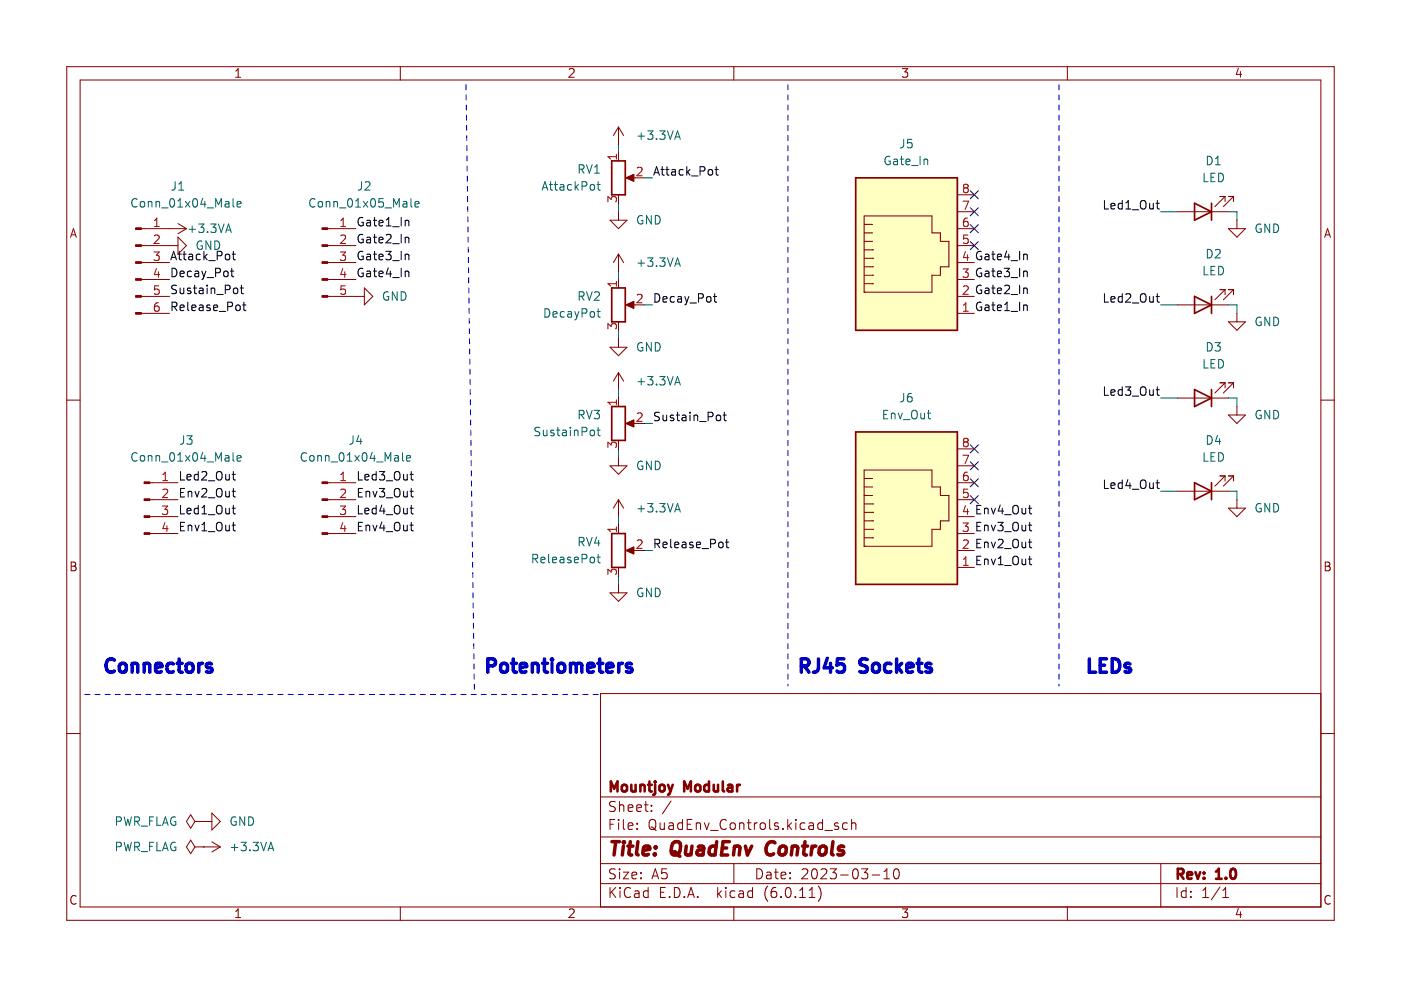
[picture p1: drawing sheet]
(kicad_sch (version 20211123) (generator eeschema)

 (paper "A5")

 (title_block
  (title "QuadEnv Controls")
  (date "2023-03-10")
  (rev "1.0")
  (company "Mountjoy Modular"))

 (lib_symbols
  (symbol "Connector:Conn_01x04_Male" (pin_names (offset 1.016) hide) (in_bom yes) (on_board yes)
   (property "Reference" "J" (id 0) (at 0 5.08 0) (effects (font (size 1.27 1.27))))
   (property "Value" "Conn_01x04_Male" (id 1) (at 0 -7.62 0) (effects (font (size 1.27 1.27))))
   (property "Footprint" "" (id 2) (at 0 0 0) (effects (font (size 1.27 1.27)) hide))
   (property "Datasheet" "~" (id 3) (at 0 0 0) (effects (font (size 1.27 1.27)) hide))
   (symbol "Conn_01x04_Male_1_1"
    (polyline (pts (xy 1.27 -5.08) (xy 0.8636 -5.08)) (stroke (width 0.1524) (type default) (color 0 0 0 0)) (fill (type none)))
    (polyline (pts (xy 1.27 -2.54) (xy 0.8636 -2.54)) (stroke (width 0.1524) (type default) (color 0 0 0 0)) (fill (type none)))
    (polyline (pts (xy 1.27 0) (xy 0.8636 0)) (stroke (width 0.1524) (type default) (color 0 0 0 0)) (fill (type none)))
    (polyline (pts (xy 1.27 2.54) (xy 0.8636 2.54)) (stroke (width 0.1524) (type default) (color 0 0 0 0)) (fill (type none)))
    (rectangle (start 0.8636 -4.953) (end 0 -5.207) (stroke (width 0.1524) (type default) (color 0 0 0 0)) (fill (type outline)))
    (rectangle (start 0.8636 -2.413) (end 0 -2.667) (stroke (width 0.1524) (type default) (color 0 0 0 0)) (fill (type outline)))
    (rectangle (start 0.8636 0.127) (end 0 -0.127) (stroke (width 0.1524) (type default) (color 0 0 0 0)) (fill (type outline)))
    (rectangle (start 0.8636 2.667) (end 0 2.413) (stroke (width 0.1524) (type default) (color 0 0 0 0)) (fill (type outline)))
    (pin passive line (at 5.08 2.54 180) (length 3.81) (name "Pin_1" (effects (font (size 1.27 1.27)))) (number "1" (effects (font (size 1.27 1.27)))))
    (pin passive line (at 5.08 0 180) (length 3.81) (name "Pin_2" (effects (font (size 1.27 1.27)))) (number "2" (effects (font (size 1.27 1.27)))))
    (pin passive line (at 5.08 -2.54 180) (length 3.81) (name "Pin_3" (effects (font (size 1.27 1.27)))) (number "3" (effects (font (size 1.27 1.27)))))
    (pin passive line (at 5.08 -5.08 180) (length 3.81) (name "Pin_4" (effects (font (size 1.27 1.27)))) (number "4" (effects (font (size 1.27 1.27)))))))
  (symbol "Connector:Conn_01x05_Male" (pin_names (offset 1.016) hide) (in_bom yes) (on_board yes)
   (property "Reference" "J" (id 0) (at 0 7.62 0) (effects (font (size 1.27 1.27))))
   (property "Value" "Conn_01x05_Male" (id 1) (at 0 -7.62 0) (effects (font (size 1.27 1.27))))
   (property "Footprint" "" (id 2) (at 0 0 0) (effects (font (size 1.27 1.27)) hide))
   (property "Datasheet" "~" (id 3) (at 0 0 0) (effects (font (size 1.27 1.27)) hide))
   (symbol "Conn_01x05_Male_1_1"
    (polyline (pts (xy 1.27 -5.08) (xy 0.8636 -5.08)) (stroke (width 0.1524) (type default) (color 0 0 0 0)) (fill (type none)))
    (polyline (pts (xy 1.27 -2.54) (xy 0.8636 -2.54)) (stroke (width 0.1524) (type default) (color 0 0 0 0)) (fill (type none)))
    (polyline (pts (xy 1.27 0) (xy 0.8636 0)) (stroke (width 0.1524) (type default) (color 0 0 0 0)) (fill (type none)))
    (polyline (pts (xy 1.27 2.54) (xy 0.8636 2.54)) (stroke (width 0.1524) (type default) (color 0 0 0 0)) (fill (type none)))
    (polyline (pts (xy 1.27 5.08) (xy 0.8636 5.08)) (stroke (width 0.1524) (type default) (color 0 0 0 0)) (fill (type none)))
    (rectangle (start 0.8636 -4.953) (end 0 -5.207) (stroke (width 0.1524) (type default) (color 0 0 0 0)) (fill (type outline)))
    (rectangle (start 0.8636 -2.413) (end 0 -2.667) (stroke (width 0.1524) (type default) (color 0 0 0 0)) (fill (type outline)))
    (rectangle (start 0.8636 0.127) (end 0 -0.127) (stroke (width 0.1524) (type default) (color 0 0 0 0)) (fill (type outline)))
    (rectangle (start 0.8636 2.667) (end 0 2.413) (stroke (width 0.1524) (type default) (color 0 0 0 0)) (fill (type outline)))
    (rectangle (start 0.8636 5.207) (end 0 4.953) (stroke (width 0.1524) (type default) (color 0 0 0 0)) (fill (type outline)))
    (pin passive line (at 5.08 5.08 180) (length 3.81) (name "Pin_1" (effects (font (size 1.27 1.27)))) (number "1" (effects (font (size 1.27 1.27)))))
    (pin passive line (at 5.08 2.54 180) (length 3.81) (name "Pin_2" (effects (font (size 1.27 1.27)))) (number "2" (effects (font (size 1.27 1.27)))))
    (pin passive line (at 5.08 0 180) (length 3.81) (name "Pin_3" (effects (font (size 1.27 1.27)))) (number "3" (effects (font (size 1.27 1.27)))))
    (pin passive line (at 5.08 -2.54 180) (length 3.81) (name "Pin_4" (effects (font (size 1.27 1.27)))) (number "4" (effects (font (size 1.27 1.27)))))
    (pin passive line (at 5.08 -5.08 180) (length 3.81) (name "Pin_5" (effects (font (size 1.27 1.27)))) (number "5" (effects (font (size 1.27 1.27)))))))
  (symbol "Connector:Conn_01x06_Male" (pin_names (offset 1.016) hide) (in_bom yes) (on_board yes)
   (property "Reference" "J" (id 0) (at 0 7.62 0) (effects (font (size 1.27 1.27))))
   (property "Value" "Conn_01x06_Male" (id 1) (at 0 -10.16 0) (effects (font (size 1.27 1.27))))
   (property "Footprint" "" (id 2) (at 0 0 0) (effects (font (size 1.27 1.27)) hide))
   (property "Datasheet" "~" (id 3) (at 0 0 0) (effects (font (size 1.27 1.27)) hide))
   (symbol "Conn_01x06_Male_1_1"
    (polyline (pts (xy 1.27 -7.62) (xy 0.8636 -7.62)) (stroke (width 0.1524) (type default) (color 0 0 0 0)) (fill (type none)))
    (polyline (pts (xy 1.27 -5.08) (xy 0.8636 -5.08)) (stroke (width 0.1524) (type default) (color 0 0 0 0)) (fill (type none)))
    (polyline (pts (xy 1.27 -2.54) (xy 0.8636 -2.54)) (stroke (width 0.1524) (type default) (color 0 0 0 0)) (fill (type none)))
    (polyline (pts (xy 1.27 0) (xy 0.8636 0)) (stroke (width 0.1524) (type default) (color 0 0 0 0)) (fill (type none)))
    (polyline (pts (xy 1.27 2.54) (xy 0.8636 2.54)) (stroke (width 0.1524) (type default) (color 0 0 0 0)) (fill (type none)))
    (polyline (pts (xy 1.27 5.08) (xy 0.8636 5.08)) (stroke (width 0.1524) (type default) (color 0 0 0 0)) (fill (type none)))
    (rectangle (start 0.8636 -7.493) (end 0 -7.747) (stroke (width 0.1524) (type default) (color 0 0 0 0)) (fill (type outline)))
    (rectangle (start 0.8636 -4.953) (end 0 -5.207) (stroke (width 0.1524) (type default) (color 0 0 0 0)) (fill (type outline)))
    (rectangle (start 0.8636 -2.413) (end 0 -2.667) (stroke (width 0.1524) (type default) (color 0 0 0 0)) (fill (type outline)))
    (rectangle (start 0.8636 0.127) (end 0 -0.127) (stroke (width 0.1524) (type default) (color 0 0 0 0)) (fill (type outline)))
    (rectangle (start 0.8636 2.667) (end 0 2.413) (stroke (width 0.1524) (type default) (color 0 0 0 0)) (fill (type outline)))
    (rectangle (start 0.8636 5.207) (end 0 4.953) (stroke (width 0.1524) (type default) (color 0 0 0 0)) (fill (type outline)))
    (pin passive line (at 5.08 5.08 180) (length 3.81) (name "Pin_1" (effects (font (size 1.27 1.27)))) (number "1" (effects (font (size 1.27 1.27)))))
    (pin passive line (at 5.08 2.54 180) (length 3.81) (name "Pin_2" (effects (font (size 1.27 1.27)))) (number "2" (effects (font (size 1.27 1.27)))))
    (pin passive line (at 5.08 0 180) (length 3.81) (name "Pin_3" (effects (font (size 1.27 1.27)))) (number "3" (effects (font (size 1.27 1.27)))))
    (pin passive line (at 5.08 -2.54 180) (length 3.81) (name "Pin_4" (effects (font (size 1.27 1.27)))) (number "4" (effects (font (size 1.27 1.27)))))
    (pin passive line (at 5.08 -5.08 180) (length 3.81) (name "Pin_5" (effects (font (size 1.27 1.27)))) (number "5" (effects (font (size 1.27 1.27)))))
    (pin passive line (at 5.08 -7.62 180) (length 3.81) (name "Pin_6" (effects (font (size 1.27 1.27)))) (number "6" (effects (font (size 1.27 1.27)))))))
  (symbol "Connector:RJ45" (pin_names (offset 1.016)) (in_bom yes) (on_board yes)
   (property "Reference" "J" (id 0) (at -5.08 13.97 0) (effects (font (size 1.27 1.27)) (justify right)))
   (property "Value" "RJ45" (id 1) (at 2.54 13.97 0) (effects (font (size 1.27 1.27)) (justify left)))
   (property "Footprint" "" (id 2) (at 0 0.635 90) (effects (font (size 1.27 1.27)) hide))
   (property "Datasheet" "~" (id 3) (at 0 0.635 90) (effects (font (size 1.27 1.27)) hide))
   (symbol "RJ45_0_1"
    (polyline (pts (xy -5.08 4.445) (xy -6.35 4.445)) (stroke (width 0) (type default) (color 0 0 0 0)) (fill (type none)))
    (polyline (pts (xy -5.08 5.715) (xy -6.35 5.715)) (stroke (width 0) (type default) (color 0 0 0 0)) (fill (type none)))
    (polyline (pts (xy -6.35 -3.175) (xy -5.08 -3.175) (xy -5.08 -3.175)) (stroke (width 0) (type default) (color 0 0 0 0)) (fill (type none)))
    (polyline (pts (xy -6.35 -1.905) (xy -5.08 -1.905) (xy -5.08 -1.905)) (stroke (width 0) (type default) (color 0 0 0 0)) (fill (type none)))
    (polyline (pts (xy -6.35 -0.635) (xy -5.08 -0.635) (xy -5.08 -0.635)) (stroke (width 0) (type default) (color 0 0 0 0)) (fill (type none)))
    (polyline (pts (xy -6.35 0.635) (xy -5.08 0.635) (xy -5.08 0.635)) (stroke (width 0) (type default) (color 0 0 0 0)) (fill (type none)))
    (polyline (pts (xy -6.35 1.905) (xy -5.08 1.905) (xy -5.08 1.905)) (stroke (width 0) (type default) (color 0 0 0 0)) (fill (type none)))
    (polyline (pts (xy -5.08 3.175) (xy -6.35 3.175) (xy -6.35 3.175)) (stroke (width 0) (type default) (color 0 0 0 0)) (fill (type none)))
    (polyline (pts (xy -6.35 -4.445) (xy -6.35 6.985) (xy 3.81 6.985) (xy 3.81 4.445) (xy 5.08 4.445) (xy 5.08 3.175) (xy 6.35 3.175) (xy 6.35 -0.635) (xy 5.08 -0.635) (xy 5.08 -1.905) (xy 3.81 -1.905) (xy 3.81 -4.445) (xy -6.35 -4.445) (xy -6.35 -4.445)) (stroke (width 0) (type default) (color 0 0 0 0)) (fill (type none)))
    (rectangle (start 7.62 12.7) (end -7.62 -10.16) (stroke (width 0.254) (type default) (color 0 0 0 0)) (fill (type background))))
   (symbol "RJ45_1_1"
    (pin passive line (at 10.16 -7.62 180) (length 2.54) (name "~" (effects (font (size 1.27 1.27)))) (number "1" (effects (font (size 1.27 1.27)))))
    (pin passive line (at 10.16 -5.08 180) (length 2.54) (name "~" (effects (font (size 1.27 1.27)))) (number "2" (effects (font (size 1.27 1.27)))))
    (pin passive line (at 10.16 -2.54 180) (length 2.54) (name "~" (effects (font (size 1.27 1.27)))) (number "3" (effects (font (size 1.27 1.27)))))
    (pin passive line (at 10.16 0 180) (length 2.54) (name "~" (effects (font (size 1.27 1.27)))) (number "4" (effects (font (size 1.27 1.27)))))
    (pin passive line (at 10.16 2.54 180) (length 2.54) (name "~" (effects (font (size 1.27 1.27)))) (number "5" (effects (font (size 1.27 1.27)))))
    (pin passive line (at 10.16 5.08 180) (length 2.54) (name "~" (effects (font (size 1.27 1.27)))) (number "6" (effects (font (size 1.27 1.27)))))
    (pin passive line (at 10.16 7.62 180) (length 2.54) (name "~" (effects (font (size 1.27 1.27)))) (number "7" (effects (font (size 1.27 1.27)))))
    (pin passive line (at 10.16 10.16 180) (length 2.54) (name "~" (effects (font (size 1.27 1.27)))) (number "8" (effects (font (size 1.27 1.27)))))))
  (symbol "Device:LED" (pin_numbers hide) (pin_names (offset 1.016) hide) (in_bom yes) (on_board yes)
   (property "Reference" "D" (id 0) (at 0 2.54 0) (effects (font (size 1.27 1.27))))
   (property "Value" "LED" (id 1) (at 0 -2.54 0) (effects (font (size 1.27 1.27))))
   (property "Footprint" "" (id 2) (at 0 0 0) (effects (font (size 1.27 1.27)) hide))
   (property "Datasheet" "~" (id 3) (at 0 0 0) (effects (font (size 1.27 1.27)) hide))
   (symbol "LED_0_1"
    (polyline (pts (xy -1.27 -1.27) (xy -1.27 1.27)) (stroke (width 0.254) (type default) (color 0 0 0 0)) (fill (type none)))
    (polyline (pts (xy -1.27 0) (xy 1.27 0)) (stroke (width 0) (type default) (color 0 0 0 0)) (fill (type none)))
    (polyline (pts (xy 1.27 -1.27) (xy 1.27 1.27) (xy -1.27 0) (xy 1.27 -1.27)) (stroke (width 0.254) (type default) (color 0 0 0 0)) (fill (type none)))
    (polyline (pts (xy -3.048 -0.762) (xy -4.572 -2.286) (xy -3.81 -2.286) (xy -4.572 -2.286) (xy -4.572 -1.524)) (stroke (width 0) (type default) (color 0 0 0 0)) (fill (type none)))
    (polyline (pts (xy -1.778 -0.762) (xy -3.302 -2.286) (xy -2.54 -2.286) (xy -3.302 -2.286) (xy -3.302 -1.524)) (stroke (width 0) (type default) (color 0 0 0 0)) (fill (type none))))
   (symbol "LED_1_1"
    (pin passive line (at -3.81 0 0) (length 2.54) (name "K" (effects (font (size 1.27 1.27)))) (number "1" (effects (font (size 1.27 1.27)))))
    (pin passive line (at 3.81 0 180) (length 2.54) (name "A" (effects (font (size 1.27 1.27)))) (number "2" (effects (font (size 1.27 1.27)))))))
  (symbol "Device:R_Potentiometer" (pin_names (offset 1.016) hide) (in_bom yes) (on_board yes)
   (property "Reference" "RV" (id 0) (at -4.445 0 90) (effects (font (size 1.27 1.27))))
   (property "Value" "R_Potentiometer" (id 1) (at -2.54 0 90) (effects (font (size 1.27 1.27))))
   (property "Footprint" "" (id 2) (at 0 0 0) (effects (font (size 1.27 1.27)) hide))
   (property "Datasheet" "~" (id 3) (at 0 0 0) (effects (font (size 1.27 1.27)) hide))
   (symbol "R_Potentiometer_0_1"
    (polyline (pts (xy 2.54 0) (xy 1.524 0)) (stroke (width 0) (type default) (color 0 0 0 0)) (fill (type none)))
    (polyline (pts (xy 1.143 0) (xy 2.286 0.508) (xy 2.286 -0.508) (xy 1.143 0)) (stroke (width 0) (type default) (color 0 0 0 0)) (fill (type outline)))
    (rectangle (start 1.016 2.54) (end -1.016 -2.54) (stroke (width 0.254) (type default) (color 0 0 0 0)) (fill (type none))))
   (symbol "R_Potentiometer_1_1"
    (pin passive line (at 0 3.81 270) (length 1.27) (name "1" (effects (font (size 1.27 1.27)))) (number "1" (effects (font (size 1.27 1.27)))))
    (pin passive line (at 3.81 0 180) (length 1.27) (name "2" (effects (font (size 1.27 1.27)))) (number "2" (effects (font (size 1.27 1.27)))))
    (pin passive line (at 0 -3.81 90) (length 1.27) (name "3" (effects (font (size 1.27 1.27)))) (number "3" (effects (font (size 1.27 1.27)))))))
  (symbol "power:+3.3VA" (power) (pin_names (offset 0)) (in_bom yes) (on_board yes)
   (property "Reference" "#PWR" (id 0) (at 0 -3.81 0) (effects (font (size 1.27 1.27)) hide))
   (property "Value" "+3.3VA" (id 1) (at 0 3.556 0) (effects (font (size 1.27 1.27))))
   (property "Footprint" "" (id 2) (at 0 0 0) (effects (font (size 1.27 1.27)) hide))
   (property "Datasheet" "" (id 3) (at 0 0 0) (effects (font (size 1.27 1.27)) hide))
   (symbol "+3.3VA_0_1"
    (polyline (pts (xy -0.762 1.27) (xy 0 2.54)) (stroke (width 0) (type default) (color 0 0 0 0)) (fill (type none)))
    (polyline (pts (xy 0 0) (xy 0 2.54)) (stroke (width 0) (type default) (color 0 0 0 0)) (fill (type none)))
    (polyline (pts (xy 0 2.54) (xy 0.762 1.27)) (stroke (width 0) (type default) (color 0 0 0 0)) (fill (type none))))
   (symbol "+3.3VA_1_1"
    (pin power_in line (at 0 0 90) (length 0) hide (name "+3.3VA" (effects (font (size 1.27 1.27)))) (number "1" (effects (font (size 1.27 1.27)))))))
  (symbol "power:GND" (power) (pin_names (offset 0)) (in_bom yes) (on_board yes)
   (property "Reference" "#PWR" (id 0) (at 0 -6.35 0) (effects (font (size 1.27 1.27)) hide))
   (property "Value" "GND" (id 1) (at 0 -3.81 0) (effects (font (size 1.27 1.27))))
   (property "Footprint" "" (id 2) (at 0 0 0) (effects (font (size 1.27 1.27)) hide))
   (property "Datasheet" "" (id 3) (at 0 0 0) (effects (font (size 1.27 1.27)) hide))
   (symbol "GND_0_1"
    (polyline (pts (xy 0 0) (xy 0 -1.27) (xy 1.27 -1.27) (xy 0 -2.54) (xy -1.27 -1.27) (xy 0 -1.27)) (stroke (width 0) (type default) (color 0 0 0 0)) (fill (type none))))
   (symbol "GND_1_1"
    (pin power_in line (at 0 0 270) (length 0) hide (name "GND" (effects (font (size 1.27 1.27)))) (number "1" (effects (font (size 1.27 1.27)))))))
  (symbol "power:PWR_FLAG" (power) (pin_numbers hide) (pin_names (offset 0) hide) (in_bom yes) (on_board yes)
   (property "Reference" "#FLG" (id 0) (at 0 1.905 0) (effects (font (size 1.27 1.27)) hide))
   (property "Value" "PWR_FLAG" (id 1) (at 0 3.81 0) (effects (font (size 1.27 1.27))))
   (property "Footprint" "" (id 2) (at 0 0 0) (effects (font (size 1.27 1.27)) hide))
   (property "Datasheet" "~" (id 3) (at 0 0 0) (effects (font (size 1.27 1.27)) hide))
   (symbol "PWR_FLAG_0_0"
    (pin power_out line (at 0 0 90) (length 0) (name "pwr" (effects (font (size 1.27 1.27)))) (number "1" (effects (font (size 1.27 1.27))))))
   (symbol "PWR_FLAG_0_1"
    (polyline (pts (xy 0 0) (xy 0 1.27) (xy -1.016 1.905) (xy 0 2.54) (xy 1.016 1.905) (xy 0 1.27)) (stroke (width 0) (type default) (color 0 0 0 0)) (fill (type none))))))


 (no_connect (at 146.05 34.29))
 (no_connect (at 146.05 72.39))
 (no_connect (at 146.05 69.85))
 (no_connect (at 146.05 67.31))
 (no_connect (at 146.05 31.75))
 (no_connect (at 146.05 29.21))
 (no_connect (at 146.05 36.83))
 (no_connect (at 146.05 74.93))

 (polyline (pts (xy 158.75 12.7) (xy 158.75 102.87)) (stroke (width 0) (type default) (color 0 0 0 0)))

 (wire (pts (xy 97.79 26.67) (xy 96.52 26.67)) (stroke (width 0) (type default) (color 0 0 0 0)))
 (wire (pts (xy 185.42 73.66) (xy 185.42 74.93)) (stroke (width 0) (type default) (color 0 0 0 0)))
 (wire (pts (xy 173.99 31.75) (xy 176.53 31.75)) (stroke (width 0) (type default) (color 0 0 0 0)))
 (wire (pts (xy 92.71 87.63) (xy 92.71 86.36)) (stroke (width 0) (type default) (color 0 0 0 0)))
 (wire (pts (xy 92.71 50.8) (xy 92.71 49.53)) (stroke (width 0) (type default) (color 0 0 0 0)))
 (wire (pts (xy 184.15 73.66) (xy 185.42 73.66)) (stroke (width 0) (type default) (color 0 0 0 0)))
 (wire (pts (xy 92.71 68.58) (xy 92.71 67.31)) (stroke (width 0) (type default) (color 0 0 0 0)))
 (polyline (pts (xy 69.85 12.7) (xy 71.12 104.14)) (stroke (width 0) (type default) (color 0 0 0 0)))

 (wire (pts (xy 173.99 59.69) (xy 176.53 59.69)) (stroke (width 0) (type default) (color 0 0 0 0)))
 (wire (pts (xy 97.79 45.72) (xy 96.52 45.72)) (stroke (width 0) (type default) (color 0 0 0 0)))
 (wire (pts (xy 173.99 45.72) (xy 176.53 45.72)) (stroke (width 0) (type default) (color 0 0 0 0)))
 (wire (pts (xy 173.99 73.66) (xy 176.53 73.66)) (stroke (width 0) (type default) (color 0 0 0 0)))
 (wire (pts (xy 184.15 59.69) (xy 185.42 59.69)) (stroke (width 0) (type default) (color 0 0 0 0)))
 (wire (pts (xy 92.71 31.75) (xy 92.71 30.48)) (stroke (width 0) (type default) (color 0 0 0 0)))
 (wire (pts (xy 97.79 63.5) (xy 96.52 63.5)) (stroke (width 0) (type default) (color 0 0 0 0)))
 (wire (pts (xy 92.71 58.42) (xy 92.71 59.69)) (stroke (width 0) (type default) (color 0 0 0 0)))
 (wire (pts (xy 185.42 31.75) (xy 185.42 33.02)) (stroke (width 0) (type default) (color 0 0 0 0)))
 (wire (pts (xy 185.42 59.69) (xy 185.42 60.96)) (stroke (width 0) (type default) (color 0 0 0 0)))
 (wire (pts (xy 185.42 45.72) (xy 185.42 46.99)) (stroke (width 0) (type default) (color 0 0 0 0)))
 (wire (pts (xy 92.71 21.59) (xy 92.71 22.86)) (stroke (width 0) (type default) (color 0 0 0 0)))
 (wire (pts (xy 92.71 40.64) (xy 92.71 41.91)) (stroke (width 0) (type default) (color 0 0 0 0)))
 (polyline (pts (xy 12.7 104.14) (xy 90.17 104.14)) (stroke (width 0) (type default) (color 0 0 0 0)))

 (wire (pts (xy 184.15 31.75) (xy 185.42 31.75)) (stroke (width 0) (type default) (color 0 0 0 0)))
 (polyline (pts (xy 118.11 12.7) (xy 118.11 102.87)) (stroke (width 0) (type default) (color 0 0 0 0)))

 (wire (pts (xy 97.79 82.55) (xy 96.52 82.55)) (stroke (width 0) (type default) (color 0 0 0 0)))
 (wire (pts (xy 92.71 77.47) (xy 92.71 78.74)) (stroke (width 0) (type default) (color 0 0 0 0)))
 (wire (pts (xy 184.15 45.72) (xy 185.42 45.72)) (stroke (width 0) (type default) (color 0 0 0 0)))

 (text "Potentiometers" (at 72.39 101.6 0) (effects (font (size 2 2) (thickness 0.4) bold) (justify left bottom)))
 (text "Connectors" (at 15.24 101.6 0) (effects (font (size 2 2) (thickness 0.4) bold) (justify left bottom)))
 (text "LEDs" (at 162.56 101.6 0) (effects (font (size 2 2) (thickness 0.4) bold) (justify left bottom)))
 (text "RJ45 Sockets" (at 119.38 101.6 0) (effects (font (size 2 2) (thickness 0.4) bold) (justify left bottom)))

 (label "Env1_Out" (at 26.67 80.01 0) (effects (font (size 1.27 1.27)) (justify left bottom)))
 (label "Gate1_In" (at 53.34 34.29 0) (effects (font (size 1.27 1.27)) (justify left bottom)))
 (label "Led4_Out" (at 53.34 77.47 0) (effects (font (size 1.27 1.27)) (justify left bottom)))
 (label "Led1_Out" (at 26.67 77.47 0) (effects (font (size 1.27 1.27)) (justify left bottom)))
 (label "Led3_Out" (at 173.99 59.69 180) (effects (font (size 1.27 1.27)) (justify right bottom)))
 (label "Sustain_Pot" (at 25.4 44.45 0) (effects (font (size 1.27 1.27)) (justify left bottom)))
 (label "Led2_Out" (at 26.67 72.39 0) (effects (font (size 1.27 1.27)) (justify left bottom)))
 (label "Gate2_In" (at 53.34 36.83 0) (effects (font (size 1.27 1.27)) (justify left bottom)))
 (label "Env4_Out" (at 53.34 80.01 0) (effects (font (size 1.27 1.27)) (justify left bottom)))
 (label "Release_Pot" (at 97.79 82.55 0) (effects (font (size 1.27 1.27)) (justify left bottom)))
 (label "Attack_Pot" (at 25.4 39.37 0) (effects (font (size 1.27 1.27)) (justify left bottom)))
 (label "Led2_Out" (at 173.99 45.72 180) (effects (font (size 1.27 1.27)) (justify right bottom)))
 (label "Led4_Out" (at 173.99 73.66 180) (effects (font (size 1.27 1.27)) (justify right bottom)))
 (label "Env1_Out" (at 146.05 85.09 0) (effects (font (size 1.27 1.27)) (justify left bottom)))
 (label "Attack_Pot" (at 97.79 26.67 0) (effects (font (size 1.27 1.27)) (justify left bottom)))
 (label "Gate1_In" (at 146.05 46.99 0) (effects (font (size 1.27 1.27)) (justify left bottom)))
 (label "Env2_Out" (at 146.05 82.55 0) (effects (font (size 1.27 1.27)) (justify left bottom)))
 (label "Led1_Out" (at 173.99 31.75 180) (effects (font (size 1.27 1.27)) (justify right bottom)))
 (label "Decay_Pot" (at 97.79 45.72 0) (effects (font (size 1.27 1.27)) (justify left bottom)))
 (label "Decay_Pot" (at 25.4 41.91 0) (effects (font (size 1.27 1.27)) (justify left bottom)))
 (label "Release_Pot" (at 25.4 46.99 0) (effects (font (size 1.27 1.27)) (justify left bottom)))
 (label "Gate3_In" (at 53.34 39.37 0) (effects (font (size 1.27 1.27)) (justify left bottom)))
 (label "Gate4_In" (at 146.05 39.37 0) (effects (font (size 1.27 1.27)) (justify left bottom)))
 (label "Sustain_Pot" (at 97.79 63.5 0) (effects (font (size 1.27 1.27)) (justify left bottom)))
 (label "Led3_Out" (at 53.34 72.39 0) (effects (font (size 1.27 1.27)) (justify left bottom)))
 (label "Env3_Out" (at 146.05 80.01 0) (effects (font (size 1.27 1.27)) (justify left bottom)))
 (label "Gate2_In" (at 146.05 44.45 0) (effects (font (size 1.27 1.27)) (justify left bottom)))
 (label "Gate3_In" (at 146.05 41.91 0) (effects (font (size 1.27 1.27)) (justify left bottom)))
 (label "Env4_Out" (at 146.05 77.47 0) (effects (font (size 1.27 1.27)) (justify left bottom)))
 (label "Env2_Out" (at 26.67 74.93 0) (effects (font (size 1.27 1.27)) (justify left bottom)))
 (label "Env3_Out" (at 53.34 74.93 0) (effects (font (size 1.27 1.27)) (justify left bottom)))
 (label "Gate4_In" (at 53.34 41.91 0) (effects (font (size 1.27 1.27)) (justify left bottom)))

 (symbol (lib_id "Connector:Conn_01x04_Male") (at 48.26 74.93 0) (unit 1) (in_bom yes) (on_board yes)
  (property "Reference" "J4" (id 0) (at 53.34 66.04 0))
  (property "Value" "Conn_01x04_Male" (id 1) (at 53.34 68.58 0))
  (property "Footprint" "Connector_PinHeader_2.54mm:PinHeader_1x04_P2.54mm_Vertical" (id 2) (at 48.26 74.93 0) (effects (font (size 1.27 1.27)) hide))
  (property "Datasheet" "~" (id 3) (at 48.26 74.93 0) (effects (font (size 1.27 1.27)) hide)) (pin "1") (pin "2") (pin "3") (pin "4"))

 (symbol (lib_id "power:PWR_FLAG") (at 30.48 127 90) (unit 1) (in_bom yes) (on_board yes) (fields_autoplaced)
  (property "Reference" "#FLG02" (id 0) (at 28.575 127 0) (effects (font (size 1.27 1.27)) hide))
  (property "Value" "PWR_FLAG" (id 1) (at 26.67 126.9999 90) (effects (font (size 1.27 1.27)) (justify left)))
  (property "Footprint" "" (id 2) (at 30.48 127 0) (effects (font (size 1.27 1.27)) hide))
  (property "Datasheet" "~" (id 3) (at 30.48 127 0) (effects (font (size 1.27 1.27)) hide)) (pin "1"))

 (symbol (lib_id "Device:LED") (at 180.34 31.75 180) (unit 1) (in_bom yes) (on_board yes) (fields_autoplaced)
  (property "Reference" "D1" (id 0) (at 181.9275 24.13 0))
  (property "Value" "LED" (id 1) (at 181.9275 26.67 0))
  (property "Footprint" "Custom_Footprints:LED_D3.0mm" (id 2) (at 180.34 31.75 0) (effects (font (size 1.27 1.27)) hide))
  (property "Datasheet" "~" (id 3) (at 180.34 31.75 0) (effects (font (size 1.27 1.27)) hide)) (pin "1") (pin "2"))

 (symbol (lib_id "Device:R_Potentiometer") (at 92.71 82.55 0) (unit 1) (in_bom yes) (on_board yes) (fields_autoplaced)
  (property "Reference" "RV4" (id 0) (at 90.17 81.2799 0) (effects (font (size 1.27 1.27)) (justify right)))
  (property "Value" "ReleasePot" (id 1) (at 90.17 83.8199 0) (effects (font (size 1.27 1.27)) (justify right)))
  (property "Footprint" "Custom_Footprints:Alpha_9mm_Potentiometer_Aligned" (id 2) (at 92.71 82.55 0) (effects (font (size 1.27 1.27)) hide))
  (property "Datasheet" "~" (id 3) (at 92.71 82.55 0) (effects (font (size 1.27 1.27)) hide)) (pin "1") (pin "2") (pin "3"))

 (symbol (lib_id "power:GND") (at 185.42 46.99 0) (mirror y) (unit 1) (in_bom yes) (on_board yes) (fields_autoplaced)
  (property "Reference" "#PWR014" (id 0) (at 185.42 53.34 0) (effects (font (size 1.27 1.27)) hide))
  (property "Value" "GND" (id 1) (at 187.96 48.2599 0) (effects (font (size 1.27 1.27)) (justify right)))
  (property "Footprint" "" (id 2) (at 185.42 46.99 0) (effects (font (size 1.27 1.27)) hide))
  (property "Datasheet" "" (id 3) (at 185.42 46.99 0) (effects (font (size 1.27 1.27)) hide)) (pin "1"))

 (symbol (lib_id "power:+3.3VA") (at 92.71 77.47 0) (unit 1) (in_bom yes) (on_board yes) (fields_autoplaced)
  (property "Reference" "#PWR011" (id 0) (at 92.71 81.28 0) (effects (font (size 1.27 1.27)) hide))
  (property "Value" "+3.3VA" (id 1) (at 95.25 76.1999 0) (effects (font (size 1.27 1.27)) (justify left)))
  (property "Footprint" "" (id 2) (at 92.71 77.47 0) (effects (font (size 1.27 1.27)) hide))
  (property "Datasheet" "" (id 3) (at 92.71 77.47 0) (effects (font (size 1.27 1.27)) hide)) (pin "1"))

 (symbol (lib_id "Connector:RJ45") (at 135.89 39.37 0) (unit 1) (in_bom yes) (on_board yes) (fields_autoplaced)
  (property "Reference" "J5" (id 0) (at 135.89 21.59 0))
  (property "Value" "Gate_In" (id 1) (at 135.89 24.13 0))
  (property "Footprint" "Custom_Footprints:RJ45_Amphenol_RJHSE-3080" (id 2) (at 135.89 38.735 90) (effects (font (size 1.27 1.27)) hide))
  (property "Datasheet" "~" (id 3) (at 135.89 38.735 90) (effects (font (size 1.27 1.27)) hide)) (pin "1") (pin "2") (pin "3") (pin "4") (pin "5") (pin "6") (pin "7") (pin "8"))

 (symbol (lib_id "power:GND") (at 185.42 60.96 0) (mirror y) (unit 1) (in_bom yes) (on_board yes) (fields_autoplaced)
  (property "Reference" "#PWR015" (id 0) (at 185.42 67.31 0) (effects (font (size 1.27 1.27)) hide))
  (property "Value" "GND" (id 1) (at 187.96 62.2299 0) (effects (font (size 1.27 1.27)) (justify right)))
  (property "Footprint" "" (id 2) (at 185.42 60.96 0) (effects (font (size 1.27 1.27)) hide))
  (property "Datasheet" "" (id 3) (at 185.42 60.96 0) (effects (font (size 1.27 1.27)) hide)) (pin "1"))

 (symbol (lib_id "Connector:RJ45") (at 135.89 77.47 0) (unit 1) (in_bom yes) (on_board yes) (fields_autoplaced)
  (property "Reference" "J6" (id 0) (at 135.89 59.69 0))
  (property "Value" "Env_Out" (id 1) (at 135.89 62.23 0))
  (property "Footprint" "Custom_Footprints:RJ45_Amphenol_RJHSE-3080" (id 2) (at 135.89 76.835 90) (effects (font (size 1.27 1.27)) hide))
  (property "Datasheet" "~" (id 3) (at 135.89 76.835 90) (effects (font (size 1.27 1.27)) hide)) (pin "1") (pin "2") (pin "3") (pin "4") (pin "5") (pin "6") (pin "7") (pin "8"))

 (symbol (lib_id "power:GND") (at 25.4 36.83 90) (mirror x) (unit 1) (in_bom yes) (on_board yes)
  (property "Reference" "#PWR0101" (id 0) (at 31.75 36.83 0) (effects (font (size 1.27 1.27)) hide))
  (property "Value" "GND" (id 1) (at 29.21 36.83 90) (effects (font (size 1.27 1.27)) (justify right)))
  (property "Footprint" "" (id 2) (at 25.4 36.83 0) (effects (font (size 1.27 1.27)) hide))
  (property "Datasheet" "" (id 3) (at 25.4 36.83 0) (effects (font (size 1.27 1.27)) hide)) (pin "1"))

 (symbol (lib_id "power:GND") (at 92.71 50.8 0) (mirror y) (unit 1) (in_bom yes) (on_board yes) (fields_autoplaced)
  (property "Reference" "#PWR08" (id 0) (at 92.71 57.15 0) (effects (font (size 1.27 1.27)) hide))
  (property "Value" "GND" (id 1) (at 95.25 52.0699 0) (effects (font (size 1.27 1.27)) (justify right)))
  (property "Footprint" "" (id 2) (at 92.71 50.8 0) (effects (font (size 1.27 1.27)) hide))
  (property "Datasheet" "" (id 3) (at 92.71 50.8 0) (effects (font (size 1.27 1.27)) hide)) (pin "1"))

 (symbol (lib_id "Device:R_Potentiometer") (at 92.71 63.5 0) (unit 1) (in_bom yes) (on_board yes) (fields_autoplaced)
  (property "Reference" "RV3" (id 0) (at 90.17 62.2299 0) (effects (font (size 1.27 1.27)) (justify right)))
  (property "Value" "SustainPot" (id 1) (at 90.17 64.7699 0) (effects (font (size 1.27 1.27)) (justify right)))
  (property "Footprint" "Custom_Footprints:Alpha_9mm_Potentiometer_Aligned" (id 2) (at 92.71 63.5 0) (effects (font (size 1.27 1.27)) hide))
  (property "Datasheet" "~" (id 3) (at 92.71 63.5 0) (effects (font (size 1.27 1.27)) hide)) (pin "1") (pin "2") (pin "3"))

 (symbol (lib_id "Device:LED") (at 180.34 45.72 180) (unit 1) (in_bom yes) (on_board yes) (fields_autoplaced)
  (property "Reference" "D2" (id 0) (at 181.9275 38.1 0))
  (property "Value" "LED" (id 1) (at 181.9275 40.64 0))
  (property "Footprint" "Custom_Footprints:LED_D3.0mm" (id 2) (at 180.34 45.72 0) (effects (font (size 1.27 1.27)) hide))
  (property "Datasheet" "~" (id 3) (at 180.34 45.72 0) (effects (font (size 1.27 1.27)) hide)) (pin "1") (pin "2"))

 (symbol (lib_id "power:GND") (at 92.71 31.75 0) (mirror y) (unit 1) (in_bom yes) (on_board yes) (fields_autoplaced)
  (property "Reference" "#PWR06" (id 0) (at 92.71 38.1 0) (effects (font (size 1.27 1.27)) hide))
  (property "Value" "GND" (id 1) (at 95.25 33.0199 0) (effects (font (size 1.27 1.27)) (justify right)))
  (property "Footprint" "" (id 2) (at 92.71 31.75 0) (effects (font (size 1.27 1.27)) hide))
  (property "Datasheet" "" (id 3) (at 92.71 31.75 0) (effects (font (size 1.27 1.27)) hide)) (pin "1"))

 (symbol (lib_id "power:+3.3VA") (at 92.71 58.42 0) (unit 1) (in_bom yes) (on_board yes) (fields_autoplaced)
  (property "Reference" "#PWR09" (id 0) (at 92.71 62.23 0) (effects (font (size 1.27 1.27)) hide))
  (property "Value" "+3.3VA" (id 1) (at 95.25 57.1499 0) (effects (font (size 1.27 1.27)) (justify left)))
  (property "Footprint" "" (id 2) (at 92.71 58.42 0) (effects (font (size 1.27 1.27)) hide))
  (property "Datasheet" "" (id 3) (at 92.71 58.42 0) (effects (font (size 1.27 1.27)) hide)) (pin "1"))

 (symbol (lib_id "Device:R_Potentiometer") (at 92.71 26.67 0) (unit 1) (in_bom yes) (on_board yes) (fields_autoplaced)
  (property "Reference" "RV1" (id 0) (at 90.17 25.3999 0) (effects (font (size 1.27 1.27)) (justify right)))
  (property "Value" "AttackPot" (id 1) (at 90.17 27.9399 0) (effects (font (size 1.27 1.27)) (justify right)))
  (property "Footprint" "Custom_Footprints:Alpha_9mm_Potentiometer_Aligned" (id 2) (at 92.71 26.67 0) (effects (font (size 1.27 1.27)) hide))
  (property "Datasheet" "~" (id 3) (at 92.71 26.67 0) (effects (font (size 1.27 1.27)) hide)) (pin "1") (pin "2") (pin "3"))

 (symbol (lib_id "power:GND") (at 92.71 87.63 0) (mirror y) (unit 1) (in_bom yes) (on_board yes) (fields_autoplaced)
  (property "Reference" "#PWR012" (id 0) (at 92.71 93.98 0) (effects (font (size 1.27 1.27)) hide))
  (property "Value" "GND" (id 1) (at 95.25 88.8999 0) (effects (font (size 1.27 1.27)) (justify right)))
  (property "Footprint" "" (id 2) (at 92.71 87.63 0) (effects (font (size 1.27 1.27)) hide))
  (property "Datasheet" "" (id 3) (at 92.71 87.63 0) (effects (font (size 1.27 1.27)) hide)) (pin "1"))

 (symbol (lib_id "Device:LED") (at 180.34 73.66 180) (unit 1) (in_bom yes) (on_board yes) (fields_autoplaced)
  (property "Reference" "D4" (id 0) (at 181.9275 66.04 0))
  (property "Value" "LED" (id 1) (at 181.9275 68.58 0))
  (property "Footprint" "Custom_Footprints:LED_D3.0mm" (id 2) (at 180.34 73.66 0) (effects (font (size 1.27 1.27)) hide))
  (property "Datasheet" "~" (id 3) (at 180.34 73.66 0) (effects (font (size 1.27 1.27)) hide)) (pin "1") (pin "2"))

 (symbol (lib_id "power:PWR_FLAG") (at 30.48 123.19 90) (unit 1) (in_bom yes) (on_board yes) (fields_autoplaced)
  (property "Reference" "#FLG01" (id 0) (at 28.575 123.19 0) (effects (font (size 1.27 1.27)) hide))
  (property "Value" "PWR_FLAG" (id 1) (at 26.67 123.1899 90) (effects (font (size 1.27 1.27)) (justify left)))
  (property "Footprint" "" (id 2) (at 30.48 123.19 0) (effects (font (size 1.27 1.27)) hide))
  (property "Datasheet" "~" (id 3) (at 30.48 123.19 0) (effects (font (size 1.27 1.27)) hide)) (pin "1"))

 (symbol (lib_id "Connector:Conn_01x05_Male") (at 48.26 39.37 0) (unit 1) (in_bom yes) (on_board yes)
  (property "Reference" "J2" (id 0) (at 54.61 27.94 0))
  (property "Value" "Conn_01x05_Male" (id 1) (at 54.61 30.48 0))
  (property "Footprint" "Connector_PinHeader_2.54mm:PinHeader_1x05_P2.54mm_Vertical" (id 2) (at 48.26 39.37 0) (effects (font (size 1.27 1.27)) hide))
  (property "Datasheet" "~" (id 3) (at 48.26 39.37 0) (effects (font (size 1.27 1.27)) hide)) (pin "1") (pin "2") (pin "3") (pin "4") (pin "5"))

 (symbol (lib_id "Connector:Conn_01x04_Male") (at 21.59 74.93 0) (unit 1) (in_bom yes) (on_board yes)
  (property "Reference" "J3" (id 0) (at 27.94 66.04 0))
  (property "Value" "Conn_01x04_Male" (id 1) (at 27.94 68.58 0))
  (property "Footprint" "Connector_PinHeader_2.54mm:PinHeader_1x04_P2.54mm_Vertical" (id 2) (at 21.59 74.93 0) (effects (font (size 1.27 1.27)) hide))
  (property "Datasheet" "~" (id 3) (at 21.59 74.93 0) (effects (font (size 1.27 1.27)) hide)) (pin "1") (pin "2") (pin "3") (pin "4"))

 (symbol (lib_id "power:GND") (at 30.48 123.19 90) (mirror x) (unit 1) (in_bom yes) (on_board yes) (fields_autoplaced)
  (property "Reference" "#PWR01" (id 0) (at 36.83 123.19 0) (effects (font (size 1.27 1.27)) hide))
  (property "Value" "GND" (id 1) (at 34.29 123.1899 90) (effects (font (size 1.27 1.27)) (justify right)))
  (property "Footprint" "" (id 2) (at 30.48 123.19 0) (effects (font (size 1.27 1.27)) hide))
  (property "Datasheet" "" (id 3) (at 30.48 123.19 0) (effects (font (size 1.27 1.27)) hide)) (pin "1"))

 (symbol (lib_id "Device:R_Potentiometer") (at 92.71 45.72 0) (unit 1) (in_bom yes) (on_board yes) (fields_autoplaced)
  (property "Reference" "RV2" (id 0) (at 90.17 44.4499 0) (effects (font (size 1.27 1.27)) (justify right)))
  (property "Value" "DecayPot" (id 1) (at 90.17 46.9899 0) (effects (font (size 1.27 1.27)) (justify right)))
  (property "Footprint" "Custom_Footprints:Alpha_9mm_Potentiometer_Aligned" (id 2) (at 92.71 45.72 0) (effects (font (size 1.27 1.27)) hide))
  (property "Datasheet" "~" (id 3) (at 92.71 45.72 0) (effects (font (size 1.27 1.27)) hide)) (pin "1") (pin "2") (pin "3"))

 (symbol (lib_id "power:+3.3VA") (at 30.48 127 270) (unit 1) (in_bom yes) (on_board yes) (fields_autoplaced)
  (property "Reference" "#PWR02" (id 0) (at 26.67 127 0) (effects (font (size 1.27 1.27)) hide))
  (property "Value" "+3.3VA" (id 1) (at 34.29 126.9999 90) (effects (font (size 1.27 1.27)) (justify left)))
  (property "Footprint" "" (id 2) (at 30.48 127 0) (effects (font (size 1.27 1.27)) hide))
  (property "Datasheet" "" (id 3) (at 30.48 127 0) (effects (font (size 1.27 1.27)) hide)) (pin "1"))

 (symbol (lib_id "Device:LED") (at 180.34 59.69 180) (unit 1) (in_bom yes) (on_board yes) (fields_autoplaced)
  (property "Reference" "D3" (id 0) (at 181.9275 52.07 0))
  (property "Value" "LED" (id 1) (at 181.9275 54.61 0))
  (property "Footprint" "Custom_Footprints:LED_D3.0mm" (id 2) (at 180.34 59.69 0) (effects (font (size 1.27 1.27)) hide))
  (property "Datasheet" "~" (id 3) (at 180.34 59.69 0) (effects (font (size 1.27 1.27)) hide)) (pin "1") (pin "2"))

 (symbol (lib_id "power:+3.3VA") (at 92.71 21.59 0) (unit 1) (in_bom yes) (on_board yes) (fields_autoplaced)
  (property "Reference" "#PWR05" (id 0) (at 92.71 25.4 0) (effects (font (size 1.27 1.27)) hide))
  (property "Value" "+3.3VA" (id 1) (at 95.25 20.3199 0) (effects (font (size 1.27 1.27)) (justify left)))
  (property "Footprint" "" (id 2) (at 92.71 21.59 0) (effects (font (size 1.27 1.27)) hide))
  (property "Datasheet" "" (id 3) (at 92.71 21.59 0) (effects (font (size 1.27 1.27)) hide)) (pin "1"))

 (symbol (lib_id "power:GND") (at 185.42 33.02 0) (mirror y) (unit 1) (in_bom yes) (on_board yes) (fields_autoplaced)
  (property "Reference" "#PWR013" (id 0) (at 185.42 39.37 0) (effects (font (size 1.27 1.27)) hide))
  (property "Value" "GND" (id 1) (at 187.96 34.2899 0) (effects (font (size 1.27 1.27)) (justify right)))
  (property "Footprint" "" (id 2) (at 185.42 33.02 0) (effects (font (size 1.27 1.27)) hide))
  (property "Datasheet" "" (id 3) (at 185.42 33.02 0) (effects (font (size 1.27 1.27)) hide)) (pin "1"))

 (symbol (lib_id "power:+3.3VA") (at 25.4 34.29 270) (unit 1) (in_bom yes) (on_board yes)
  (property "Reference" "#PWR0102" (id 0) (at 21.59 34.29 0) (effects (font (size 1.27 1.27)) hide))
  (property "Value" "+3.3VA" (id 1) (at 27.94 34.29 90) (effects (font (size 1.27 1.27)) (justify left)))
  (property "Footprint" "" (id 2) (at 25.4 34.29 0) (effects (font (size 1.27 1.27)) hide))
  (property "Datasheet" "" (id 3) (at 25.4 34.29 0) (effects (font (size 1.27 1.27)) hide)) (pin "1"))

 (symbol (lib_id "power:GND") (at 185.42 74.93 0) (mirror y) (unit 1) (in_bom yes) (on_board yes) (fields_autoplaced)
  (property "Reference" "#PWR016" (id 0) (at 185.42 81.28 0) (effects (font (size 1.27 1.27)) hide))
  (property "Value" "GND" (id 1) (at 187.96 76.1999 0) (effects (font (size 1.27 1.27)) (justify right)))
  (property "Footprint" "" (id 2) (at 185.42 74.93 0) (effects (font (size 1.27 1.27)) hide))
  (property "Datasheet" "" (id 3) (at 185.42 74.93 0) (effects (font (size 1.27 1.27)) hide)) (pin "1"))

 (symbol (lib_id "power:GND") (at 92.71 68.58 0) (mirror y) (unit 1) (in_bom yes) (on_board yes) (fields_autoplaced)
  (property "Reference" "#PWR010" (id 0) (at 92.71 74.93 0) (effects (font (size 1.27 1.27)) hide))
  (property "Value" "GND" (id 1) (at 95.25 69.8499 0) (effects (font (size 1.27 1.27)) (justify right)))
  (property "Footprint" "" (id 2) (at 92.71 68.58 0) (effects (font (size 1.27 1.27)) hide))
  (property "Datasheet" "" (id 3) (at 92.71 68.58 0) (effects (font (size 1.27 1.27)) hide)) (pin "1"))

 (symbol (lib_id "power:GND") (at 53.34 44.45 90) (mirror x) (unit 1) (in_bom yes) (on_board yes) (fields_autoplaced)
  (property "Reference" "#PWR0103" (id 0) (at 59.69 44.45 0) (effects (font (size 1.27 1.27)) hide))
  (property "Value" "GND" (id 1) (at 57.15 44.4499 90) (effects (font (size 1.27 1.27)) (justify right)))
  (property "Footprint" "" (id 2) (at 53.34 44.45 0) (effects (font (size 1.27 1.27)) hide))
  (property "Datasheet" "" (id 3) (at 53.34 44.45 0) (effects (font (size 1.27 1.27)) hide)) (pin "1"))

 (symbol (lib_id "Connector:Conn_01x06_Male") (at 20.32 39.37 0) (unit 1) (in_bom yes) (on_board yes)
  (property "Reference" "J1" (id 0) (at 26.67 27.94 0))
  (property "Value" "Conn_01x04_Male" (id 1) (at 27.94 30.48 0))
  (property "Footprint" "Connector_PinHeader_2.54mm:PinHeader_1x06_P2.54mm_Vertical" (id 2) (at 20.32 39.37 0) (effects (font (size 1.27 1.27)) hide))
  (property "Datasheet" "~" (id 3) (at 20.32 39.37 0) (effects (font (size 1.27 1.27)) hide)) (pin "1") (pin "2") (pin "3") (pin "4") (pin "5") (pin "6"))

 (symbol (lib_id "power:+3.3VA") (at 92.71 40.64 0) (unit 1) (in_bom yes) (on_board yes) (fields_autoplaced)
  (property "Reference" "#PWR07" (id 0) (at 92.71 44.45 0) (effects (font (size 1.27 1.27)) hide))
  (property "Value" "+3.3VA" (id 1) (at 95.25 39.3699 0) (effects (font (size 1.27 1.27)) (justify left)))
  (property "Footprint" "" (id 2) (at 92.71 40.64 0) (effects (font (size 1.27 1.27)) hide))
  (property "Datasheet" "" (id 3) (at 92.71 40.64 0) (effects (font (size 1.27 1.27)) hide)) (pin "1"))

 (sheet_instances (path "" (page "1")))

)
